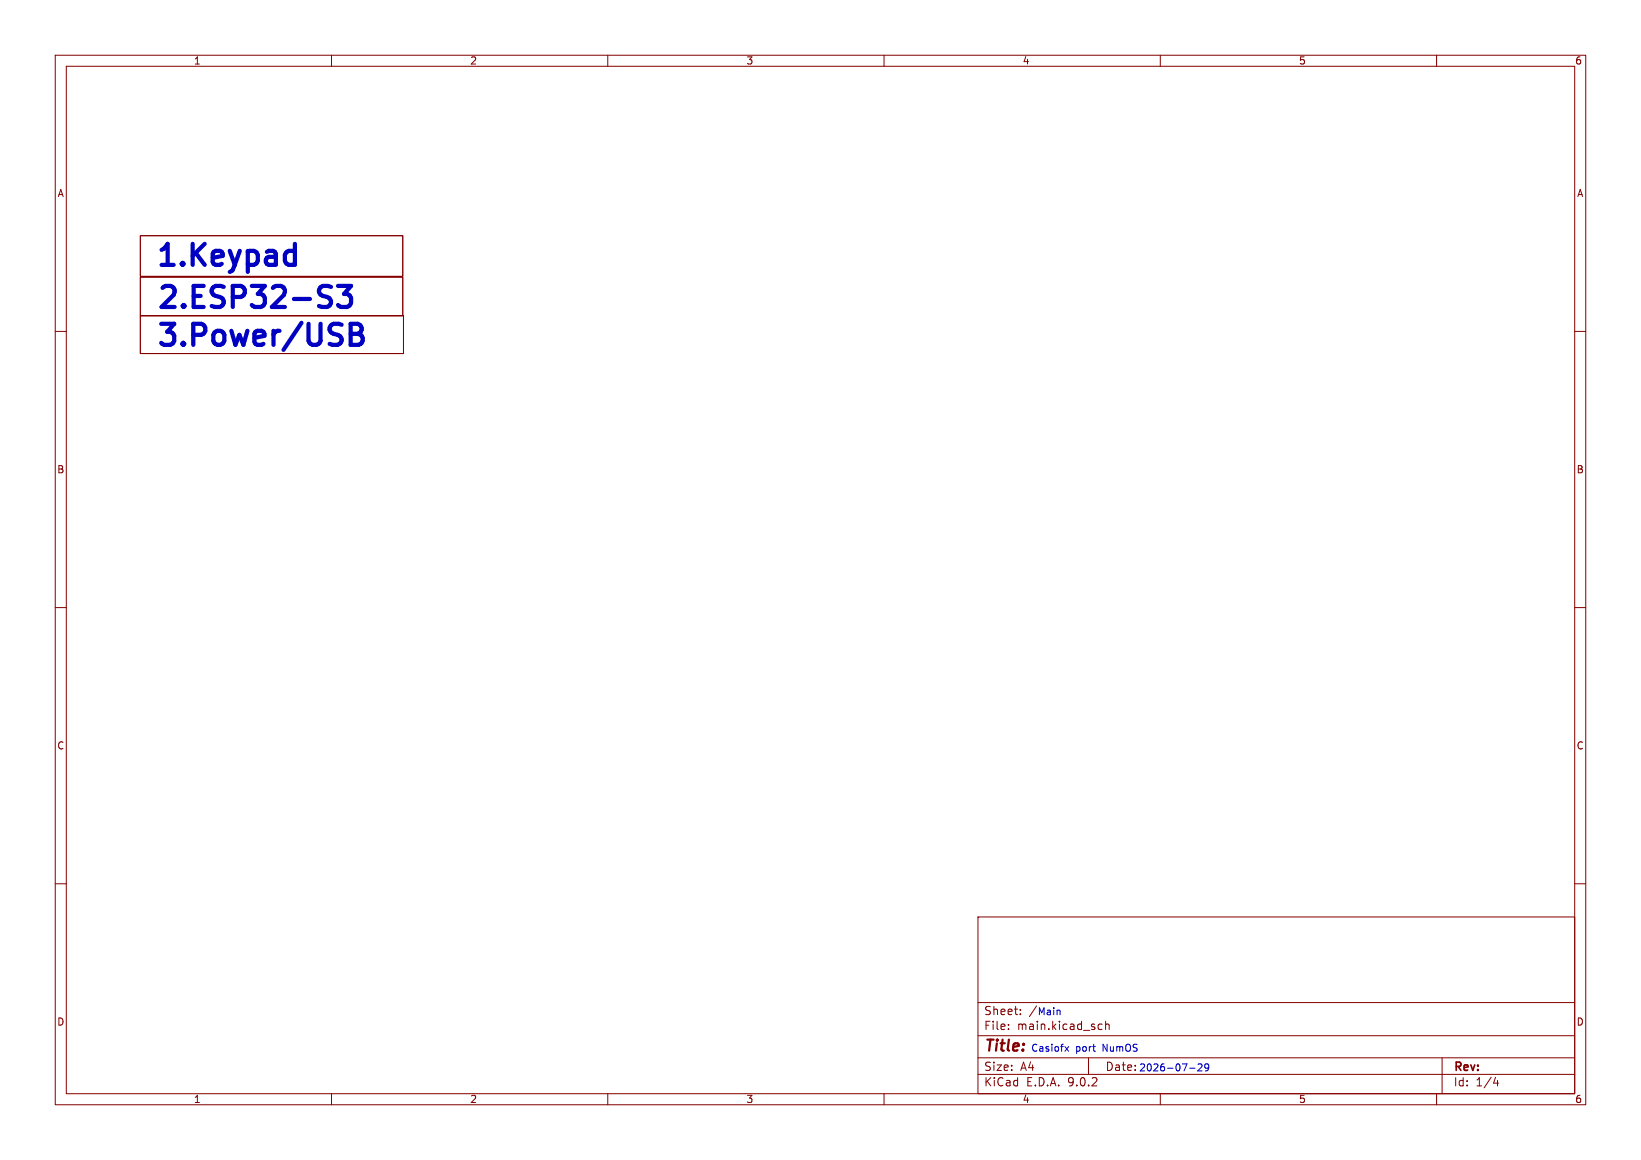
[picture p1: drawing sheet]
<svg xmlns="http://www.w3.org/2000/svg" width="297mm" height="210mm" viewBox="0 0 297 210" stroke-linecap="round" stroke-linejoin="round" font-family="sans-serif">
<g fill="none" stroke="#840000" stroke-width=".18">
<path d="M10 10h277v190h-277zM12 12h273v186h-273zM60 10v2M110 10v2M160 10v2M210 10v2M260 10v2M25.4 57.2h47.6v6.8h-47.6zM25.4 42.7h47.5v7.3h-47.5zM25.4 50.2h47.5v7h-47.5zM10 60h2M285 60h2"/>
<path d="M10 110h2M285 110h2M10 160h2M177 166h108v32h-108zM285 160h2M60 198v2M110 198v2M160 198v2M177 194.5h108M177 191.5h108M177 187.5h108M177 181.5h108"/>
<path d="M182.5 186.3v.1M182.5 185.5v.1M184.7 183.6v.1M184.7 182.8v.1M187.6 182.1l-1.3 2M197 191.5v3M199 185.4l.5 .1M199.5 186.3l-.5 .1M200.1 185.5l.2-.1 .4 .1v.9M200.1 184.9v1.5M210 198v2M260 198v2"/>
<path d="M261 191.5v6.5M270.7 195l-.4 1.1h.9M271 195.6v1"/>
</g>
<path d="M192.7 189.5l.7 .8M193.4 189.5l-.7 .8M215.3 193.4h1M216.8 192.7l.5-.1 .3 .4-.8 .9h.8M218.8 193.2l-.3 .2-.3-.1-.2-.1v-.4l.3-.2h.2l.3 .2a.84 .84 0 0 1-.4 1.1h-.2" fill="none" stroke="#0000c2" stroke-width=".18"/>
<path d="M52.3 45.4h.7l.4 .2M53.4 44.1v3.9M53.4 47.8l-.4 .2h-.7M58.5 53.6a1.39 1.39 0 0 1 1.4 .9 .97 .97 0 0 1-.7 1.1h-.9M58.5 51.8h.9l.5 .1M61.2 51.8h2.3l-1.2 1.4a1.03 1.03 0 0 1 1.2 .7v.9l-.3 .6-.4 .2h-1.1l-.5-.4M63.5 58.6h1.2a.93 .93 0 0 1 .8 .9 .93 .93 0 0 1-.8 .9 1.01 1.01 0 0 1 1 1 1.01 1.01 0 0 1-.8 1h-1.4zM63.5 60.4h1.2" fill="none" stroke="#0000c2" stroke-width=".76"/>
<g font-size="5.3" fill="#0000c2">
<text x="27.8" y="49.3">1.Keypad</text>
<text x="27.9" y="56.9">2.ESP32-S3</text>
<text x="27.9" y="63.8">3.Power/USB</text>
</g>
<text font-size="2.8" fill="#840000" x="178" y="190.9">Title:</text>
<g font-size="2.1" fill="#840000">
<text x="178" y="184">Sheet:</text>
<text x="178" y="186.7">File:</text>
<text x="184.1" y="186.7">main.kicad_sch</text>
<text x="178" y="196.9">KiCad</text>
<text x="178" y="194.1">Size:</text>
<text x="184.7" y="194.1">A4</text>
<text x="185.7" y="196.9">E.D.A.</text>
<text x="193.3" y="196.9">9.0.2</text>
<text x="200" y="194.1">Date:</text>
<text x="263" y="194.3">Rev:</text>
<text x="263" y="196.9">Id:</text>
<text x="267.1" y="196.9">1/4</text>
</g>
<g font-size="1.8" fill="#840000">
<text x="35" y="11.9">1</text>
<text x="85" y="11.9">2</text>
<text x="135" y="11.9">3</text>
<text x="185" y="11.9">4</text>
<text x="235" y="11.9">5</text>
<text x="285" y="11.9">6</text>
<text x="10.3" y="35.9">A</text>
<text x="285.3" y="35.9">A</text>
<text x="10.3" y="85.9">B</text>
<text x="285.3" y="85.9">B</text>
<text x="10.3" y="135.9">C</text>
<text x="285.3" y="135.9">C</text>
<text x="10.3" y="185.9">D</text>
<text x="285.3" y="185.9">D</text>
<text x="35" y="199.9">1</text>
<text x="85" y="199.9">2</text>
<text x="135" y="199.9">3</text>
<text x="185" y="199.9">4</text>
<text x="235" y="199.9">5</text>
<text x="285" y="199.9">6</text>
</g>
<g font-size="1.8" fill="#0000c2">
<text x="187.7" y="184">Main</text>
<text x="186.5" y="190.6">Casiofx</text>
<text x="194.7" y="190.6">port</text>
<text x="199.6" y="190.6">NumOS</text>
<text x="206.1" y="194.2">2026-07-29</text>
</g>
</svg>
